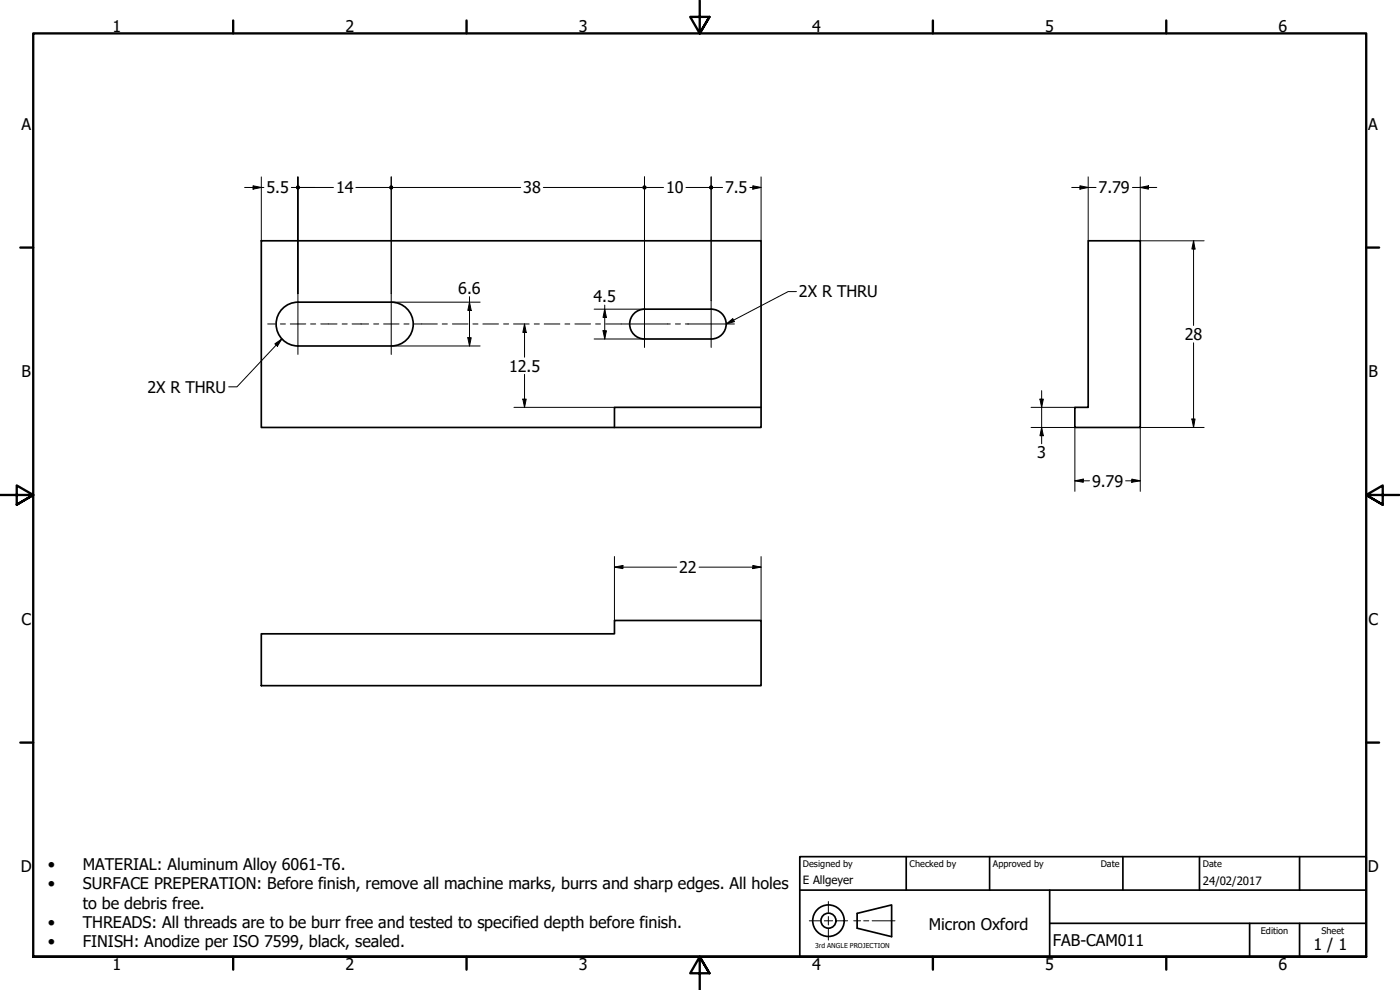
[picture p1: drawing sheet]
<svg xmlns="http://www.w3.org/2000/svg" width="420mm" height="297mm" viewBox="0 0 420 297" stroke-linecap="round" stroke-linejoin="round" font-family="sans-serif">
<!-- layer: Visible (ISO) -->
<path d="M78.4 72.2h150v56.1h-150zM326.6 72.2h15.6v56.1h-19.6v-6.1h4zM84.5 92.9a6.6 6.6 0 0 1 4.9-2.2h28a6.6 6.6 0 0 1 6.6 6.6 6.6 6.6 0 0 1-6.6 6.5h-28a6.6 6.6 0 0 1-5.9-3.8 6.6 6.6 0 0 1 1-7.1zM190 94.4a4.5 4.5 0 0 1 3.4-1.6h20.1a4.5 4.5 0 0 1 4.4 4.4 4.5 4.5 0 0 1-4.4 4.5h-20a4.5 4.5 0 0 1-4.1-2.6 4.5 4.5 0 0 1 .6-4.7zM228.4 122.2h-44v6.1M78.4 190.2h106v-4h44v19.5h-150z" fill="none" stroke="#000" stroke-width=".51"/>
<!-- layer: Border (ISO) -->
<g fill="none" stroke="#000" stroke-width=".7">
<path d="M70 6.1v3.9M140 6.1v3.9M210 0v10l-2.9-4.9h5.8l-2.9 4.9 2.9-4.9M280 6.1v3.9M350 6.1v3.9M6.1 74.3h3.9M410 74.3h3.9M0 148.5h10l-5-2.8v5.7l5-2.9-5 2.9M420 148.5h-10l5-2.8v5.7l-5-2.9 5 2.9M6.1 222.8h3.9M410 222.8h3.9M10 287.1v-277.1h400v277.1h-400h400"/>
<path d="M70 287.1v3.8M140 287.1v3.8M212.9 292l-2.9-4.9 2.9 4.9h-5.8l2.9-4.9v9.9M280 287.1v3.8M350 287.1v3.8"/>
</g>
<!-- layer: Sketch Geometry (ANSI) -->
<path d="M242.9 276.3h3.2M247.4 276.3h2.5M248.6 270.5v3.3M248.6 275v2.5M248.6 278.8v3.3M251.1 276.3h3.3M256.2 276.3h2.1M259.2 276.3h1.5M261.7 276.3h6.9" fill="none" stroke="#000" stroke-width=".3"/>
<g fill="none" stroke="#000" stroke-width=".51">
<path d="M257.2 274.1l10.4-2.6v9.5l-10.4-2.5z"/>
<circle cx="248.6" cy="276.2" r="4.7"/>
<circle cx="248.6" cy="276.2" r="2.25"/>
</g>
<!-- layer: Title (ISO) -->
<path d="M240 257h170v30.1h-170zM272 257v10.1M297 257v10.1M337 257v10.1M360 257v10.1M390 257v10.1M240 267.1h170M315 277h95M315 267.1v20M375 277v10.1M390 277v10.1" fill="none" stroke="#000" stroke-width=".51"/>
<!-- layer: Dimension (ISO) -->
<g fill="none" stroke="#000" stroke-width=".3">
<path d="M73.4 56.2h5.8M75.9 55.7l2.5 .5-2.5 .6zM78.4 53.1v19.1M87.4 56.2h2M89.4 53.1v35v-35M90 56.2h10.1M106.8 56.2h10M117.4 53.1v35M118 56.2h38.3M163.1 56.2h29.7M193.4 53.1v37.1M194.1 56.2h5"/>
<path d="M205.9 56.2h6.9M213.4 53.1v37.1M214.1 56.2h2.8M225 56.2h3.4M225.9 55.7l2.5 .5-2.5 .6zM228.4 53.1v19.1M321.6 56.2h7.3M324.1 55.7l2.5 .5-2.5 .6zM326.6 53.1v19.1M339.9 56.2h7.3M342.2 56.2l2.5-.5v1.1zM342.2 53.1v19.1h19.2"/>
<path d="M358.2 72.2l.4 2.5h-.9zM358.2 72.2v25.4M117.5 90.7h26.6M140.9 90.7l.5 2.4h-1zM140.9 89v14.8M157.4 97.2l.5 2.5h-1zM157.4 97.2v10M178.3 92.8h15.1M181 99.2h1l-.5 2.5zM181.5 92.8l.5 2.4h-1zM181.5 91.6v10.1M117.5 103.8h26.6"/>
<path d="M140.4 101.3h1l-.5 2.5zM156.9 119.7h1l-.5 2.5zM157.4 112.3v9.9M178.3 101.7h15.1M312.1 119.7h1l-.5 2.5zM312.6 117.2v15.9M358.2 102.9v25.4M154.2 122.2h30.2M309.4 122.2h13.2M309.4 128.3h13.2v19.1M312.6 128.3l.5 2.4h-1zM357.7 125.7h.9l-.4 2.6z"/>
<path d="M361.4 128.3h-19.2v19.1M322.6 144.3l2.5-.6v1zM322.6 144.3h4.4M337.8 144.3h4.4M339.7 143.7l2.5 .6-2.5 .4zM184.4 170.2l2.5-.5v.9zM184.4 170.2h18.7M184.4 167v19.2M209.8 170.2h18.6M225.9 169.7l2.5 .5-2.5 .4zM228.4 167v19.2"/>
</g>
<g fill="#000">
<path d="M75.9 55.7l2.5 .5-2.5 .6z" fill-rule="evenodd"/>
<path d="M225.9 55.7l2.5 .5-2.5 .6z" fill-rule="evenodd"/>
<path d="M324.1 55.7l2.5 .5-2.5 .6z" fill-rule="evenodd"/>
<path d="M342.2 56.2l2.5-.5v1.1z" fill-rule="evenodd"/>
<path d="M358.2 72.2l.4 2.5h-.9z" fill-rule="evenodd"/>
<path d="M140.9 90.7l.5 2.4h-1z" fill-rule="evenodd"/>
<path d="M157.4 97.2l.5 2.5h-1z" fill-rule="evenodd"/>
<path d="M181 99.2h1l-.5 2.5z" fill-rule="evenodd"/>
<path d="M181.5 92.8l.5 2.4h-1z" fill-rule="evenodd"/>
<path d="M140.4 101.3h1l-.5 2.5z" fill-rule="evenodd"/>
<path d="M156.9 119.7h1l-.5 2.5z" fill-rule="evenodd"/>
<path d="M312.1 119.7h1l-.5 2.5z" fill-rule="evenodd"/>
<path d="M312.6 128.3l.5 2.4h-1z" fill-rule="evenodd"/>
<path d="M357.7 125.7h.9l-.4 2.6z" fill-rule="evenodd"/>
<path d="M322.6 144.3l2.5-.6v1z" fill-rule="evenodd"/>
<path d="M339.7 143.7l2.5 .6-2.5 .4z" fill-rule="evenodd"/>
<path d="M184.4 170.2l2.5-.5v.9z" fill-rule="evenodd"/>
<path d="M225.9 169.7l2.5 .5-2.5 .4z" fill-rule="evenodd"/>
<circle cx="89.5" cy="56.3" r=".62"/>
<circle cx="117.4" cy="56.2" r=".63"/>
<circle cx="117.5" cy="56.3" r=".62"/>
<circle cx="193.4" cy="56.2" r=".63"/>
<circle cx="213.4" cy="56.2" r=".63"/>
</g>
<!-- layer: Symbol (ISO) -->
<g fill="#000">
<path d="M217.9 97.2l2-1.6 .5 .9z" fill-rule="evenodd"/>
<path d="M82.5 103.2l2.1-1.5-1.4 2.2z" fill-rule="evenodd"/>
</g>
<path d="M218.1 97.1l1.8-1.5 .5 .9-2.2 .6M239 87.5h-2.5l-18.4 9.6M82.5 103.2l2.1-1.5-1.4 2.2zM84.6 101.7l-13.5 14.4h-2.5" fill="none" stroke="#000" stroke-width=".3"/>
<!-- layer: Center Mark (ISO) -->
<path d="M89.4 88.1v18.2M117.4 88.1v18.2M193.4 90.2v14.1M213.4 90.2v14.1" fill="none" stroke="#000" stroke-width=".3"/>
<!-- layer: Centerline (ISO) -->
<g fill="none" stroke="#000" stroke-width=".3">
<path d="M80.3 97.2h2.3M84.1 97.2h1.6M87.1 97.2h4.7M93.2 97.2h1.5M96.3 97.2h4.9M102.7 97.2h1.5M105.7 97.2h4.9M112.1 97.2h1.6M115.1 97.2h4.7M121.2 97.2h1.5M124.2 97.2h7.1M132.7 97.2h1.5"/>
<path d="M135.8 97.2h4.7M141.9 97.2h1.5M144.9 97.2h4.7M151.1 97.2h1.6M154.1 97.2h4.7M160.3 97.2h1.6M163.3 97.2h4.7M169.5 97.2h1.5M172.5 97.2h4.7M178.8 97.2h1.4M181.7 97.2h19.5M202.7 97.2h1.5"/>
<path d="M205.7 97.2h14.7"/>
</g>
<g font-size="4.8">
<text x="33.7" y="9.6">1</text>
<text x="103.7" y="9.6">2</text>
<text x="173.7" y="9.6">3</text>
<text x="243.7" y="9.6">4</text>
<text x="313.7" y="9.6">5</text>
<text x="383.7" y="9.6">6</text>
<text x="6.4" y="38.9">A</text>
<text x="410.7" y="38.9">A</text>
<text x="79.9" y="58">5.5</text>
<text x="100.8" y="58">14</text>
<text x="157" y="58">38</text>
<text x="199.9" y="58">10</text>
<text x="217.6" y="58">7.5</text>
<text x="329.7" y="58">7.79</text>
<text x="137.5" y="88.1">6.6</text>
<text x="239.8" y="89.2">2X R THRU</text>
<text x="178.1" y="90.7">4.5</text>
<text x="355.5" y="102">28</text>
<text x="6.4" y="113.1">B</text>
<text x="152.8" y="111.5">12.5</text>
<text x="410.7" y="113.1">B</text>
<text x="44.3" y="117.8">2X R THRU</text>
<text x="311.3" y="137.5">3</text>
<text x="327.7" y="146">9.79</text>
<text x="203.8" y="171.9">22</text>
<text x="6.4" y="187.4">C</text>
<text x="410.7" y="187.4">C</text>
<text x="6.2" y="261.7">D</text>
<text x="14.4" y="261.1">•</text>
<text x="24.9" y="261.1">MATERIAL: Aluminum Alloy 6061-T6.</text>
<text x="410.5" y="261.7">D</text>
<text x="14.4" y="266.8">•</text>
<text x="24.9" y="266.8">SURFACE PREPERATION: Before finish, remove all machine marks, burrs and sharp edges. All holes</text>
<text x="24.9" y="272.6">to be debris free.</text>
<text x="14.4" y="278.4">•</text>
<text x="24.9" y="278.4">THREADS: All threads are to be burr free and tested to specified depth before finish.</text>
<text x="278.8" y="279">Micron Oxford</text>
<text x="14.4" y="284.1">•</text>
<text x="24.9" y="284.1">FINISH: Anodize per ISO 7599, black, sealed.</text>
<text x="316" y="283.8">FAB-CAM011</text>
<text x="394.2" y="285">1 / 1</text>
<text x="33.7" y="290.9">1</text>
<text x="103.7" y="290.9">2</text>
<text x="173.7" y="290.9">3</text>
<text x="243.7" y="290.9">4</text>
<text x="313.7" y="290.9">5</text>
<text x="383.7" y="290.9">6</text>
</g>
<g font-size="3.4">
<text x="241" y="265.4">E Allgeyer</text>
<text x="361" y="265.5">24/02/2017</text>
</g>
<g font-size="2.7">
<text x="241" y="260.1">Designed by</text>
<text x="273" y="260.1">Checked by</text>
<text x="298" y="260.1">Approved by</text>
<text x="330.3" y="260">Date</text>
<text x="361" y="260">Date</text>
<text x="378.4" y="280.1">Edition</text>
<text x="396.6" y="280.1">Sheet</text>
</g>
<text font-size="2" x="244.6" y="284.5">3rd ANGLE PROJECTION</text>
</svg>
